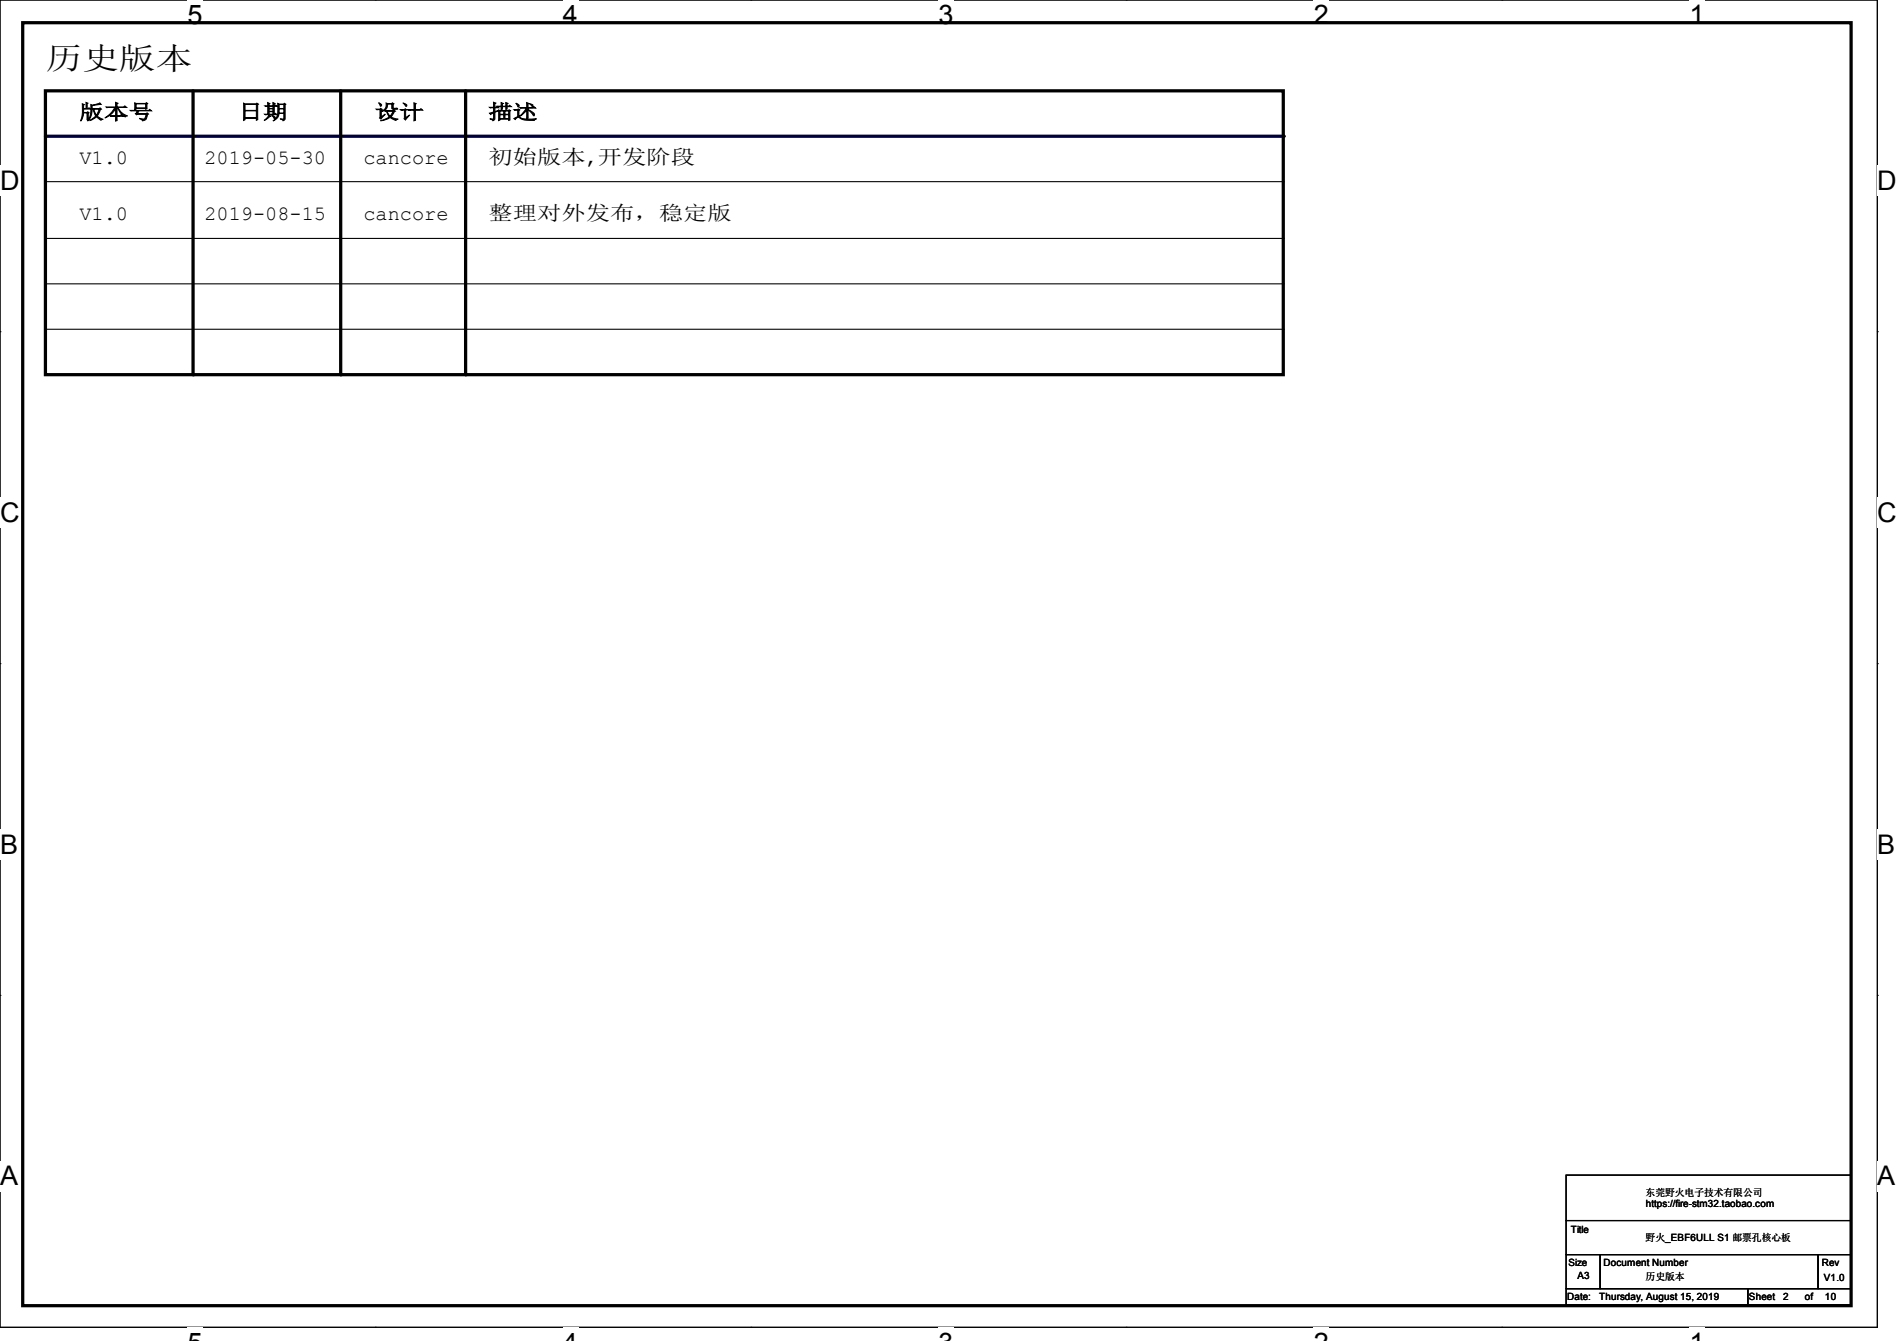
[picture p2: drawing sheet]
<svg xmlns="http://www.w3.org/2000/svg" width="297mm" height="210mm" viewBox="0 0 297 210" stroke-linecap="round" stroke-linejoin="round" font-family="sans-serif">
<path d="M0 0h293.9v207.9h-293.9z" fill="none" stroke="#000" stroke-width=".17"/>
<g fill="#fff">
<path d="M29.4 0h2.3v4.7h-2.3z"/>
<path d="M29.4 207.9h2.3v2.1h-2.3z"/>
</g>
<path d="M58.8 0h.1M58.8 207.9h.1" fill="none" stroke="#000" stroke-width=".17"/>
<g fill="#fff">
<path d="M88.1 0h2.4v4.7h-2.4z"/>
<path d="M88.1 207.9h2.4v2.1h-2.4z"/>
</g>
<path d="M117.6 0h.1M117.6 207.9h.1" fill="none" stroke="#000" stroke-width=".17"/>
<g fill="#fff">
<path d="M146.9 0h2.4v4.7h-2.4z"/>
<path d="M146.9 207.9h2.4v2.1h-2.4z"/>
</g>
<path d="M176.3 0h.1M176.3 207.9h.1" fill="none" stroke="#000" stroke-width=".17"/>
<g fill="#fff">
<path d="M205.7 0h2.4v4.7h-2.4z"/>
<path d="M205.7 207.9h2.4v2.1h-2.4z"/>
</g>
<path d="M235.1 0h.1M235.1 207.9h.1" fill="none" stroke="#000" stroke-width=".17"/>
<g fill="#fff">
<path d="M264.5 0h2.4v4.7h-2.4z"/>
<path d="M264.5 207.9h2.4v2.1h-2.4z"/>
<path d="M0 26h3v4.7h-3z"/>
<path d="M293.9 26h3.1v4.7h-3.1z"/>
<path d="M0 77.9h3v4.7h-3z"/>
<path d="M293.9 77.9h3.1v4.7h-3.1z"/>
</g>
<path d="M0 51.9h.1M293.9 51.9h.1" fill="none" stroke="#000" stroke-width=".17"/>
<g fill="#fff">
<path d="M0 129.9h2.8v4.7h-2.8z"/>
<path d="M293.9 129.9h2.9v4.7h-2.9z"/>
</g>
<path d="M0 103.9h.1M293.9 103.9h.1" fill="none" stroke="#000" stroke-width=".17"/>
<g fill="#fff">
<path d="M-.1 181.8h2.9v4.8h-2.9z"/>
<path d="M293.8 181.8h3v4.8h-3z"/>
</g>
<path d="M7.1 37.3h193.8M200.9 37.3h.1M0 155.9h.1M293.9 155.9h.1" fill="none" stroke="#000" stroke-width=".17"/>
<path d="M7.1 21.3h193.8" fill="none" stroke="#000040" stroke-width=".51"/>
<circle cx="200.9" cy="21.3" r=".25" fill="#000040"/>
<g fill="none" stroke="#000" stroke-width=".17">
<path d="M7.1 28.4h193.8M200.9 28.4h.1M7.1 44.4h193.8M7.1 51.6h193.8M200.9 44.4h.1M200.9 51.6h.1M245.2 184h44.6v7.1h-44.6zM245.2 191.1h44.6v5.4h-44.6zM245.2 196.5h5.3v5.3h-5.3zM250.5 196.5h34.1v5.3h-34.1zM284.6 196.5h5.2v5.3h-5.2zM245.2 201.8h28.4v2.5h-28.4z"/>
<path d="M273.6 201.8h16.2v2.5h-16.2z"/>
</g>
<path d="M3.6 3.6h286.2v200.9h-286.2zM7.1 14.2h193.8v44.5h-193.8zM30.2 14.2v44.5M53.3 14.2v44.5M72.9 14.2v44.5" fill="none" stroke="#000" stroke-width=".51"/>
<g fill="#000">
<circle cx="30.2" cy="58.7" r=".25"/>
<circle cx="53.3" cy="58.7" r=".25"/>
<circle cx="72.9" cy="58.7" r=".25"/>
</g>
<text font-size="4.8" x="7.1" y="10.9">历史版本</text>
<g font-size="4.2">
<text x="29.4" y="3.8">5</text>
<text x="88.1" y="3.8">4</text>
<text x="146.9" y="3.8">3</text>
<text x="205.7" y="3.8">2</text>
<text x="264.5" y="3.8">1</text>
<text x="0" y="29.8">D</text>
<text x="293.9" y="29.8">D</text>
<text x="0" y="81.7">C</text>
<text x="293.9" y="81.7">C</text>
<text x="0" y="133.7">B</text>
<text x="293.9" y="133.7">B</text>
<text x="0" y="185.6">A</text>
<text x="293.9" y="185.6">A</text>
</g>
<g font-size="3.2">
<text x="12.4" y="18.6">版本号</text>
<text x="37.3" y="18.6">日期</text>
<text x="58.7" y="18.6">设计</text>
<text x="76.5" y="18.6">描述</text>
<text x="12.4" y="25.6">V1.0</text>
<text x="32" y="25.6">2019-05-30</text>
<text x="56.9" y="25.6">cancore</text>
<text x="76.5" y="25.6">初始版本,开发阶段</text>
<text x="12.4" y="34.5">V1.0</text>
<text x="32" y="34.5">2019-08-15</text>
<text x="56.9" y="34.5">cancore</text>
<text x="76.5" y="34.5">整理对外发布，稳定版</text>
</g>
<g font-size="1.6">
<text x="257.7" y="187.2">东莞野火电子技术有限公司</text>
<text x="257.7" y="189">https://fire-stm32.taobao.com</text>
<text x="245.9" y="193.1">Title</text>
<text x="257.7" y="194.4">野火_EBF6ULL S1 邮票孔核心板</text>
<text x="245.4" y="203.6">Date:</text>
<text x="245.5" y="198.2">Size</text>
<text x="247" y="200.2">A3</text>
<text x="250.4" y="203.6">Thursday, August 15, 2019</text>
<text x="251.1" y="198.2">Document Number</text>
<text x="257.7" y="200.4">历史版本</text>
<text x="273.8" y="203.6">Sheet</text>
<text x="279.2" y="203.6">2</text>
<text x="282.6" y="203.6">of</text>
<text x="285.2" y="198.2">Rev</text>
<text x="285.6" y="200.6">V1.0</text>
<text x="285.7" y="203.6">10</text>
</g>
</svg>
